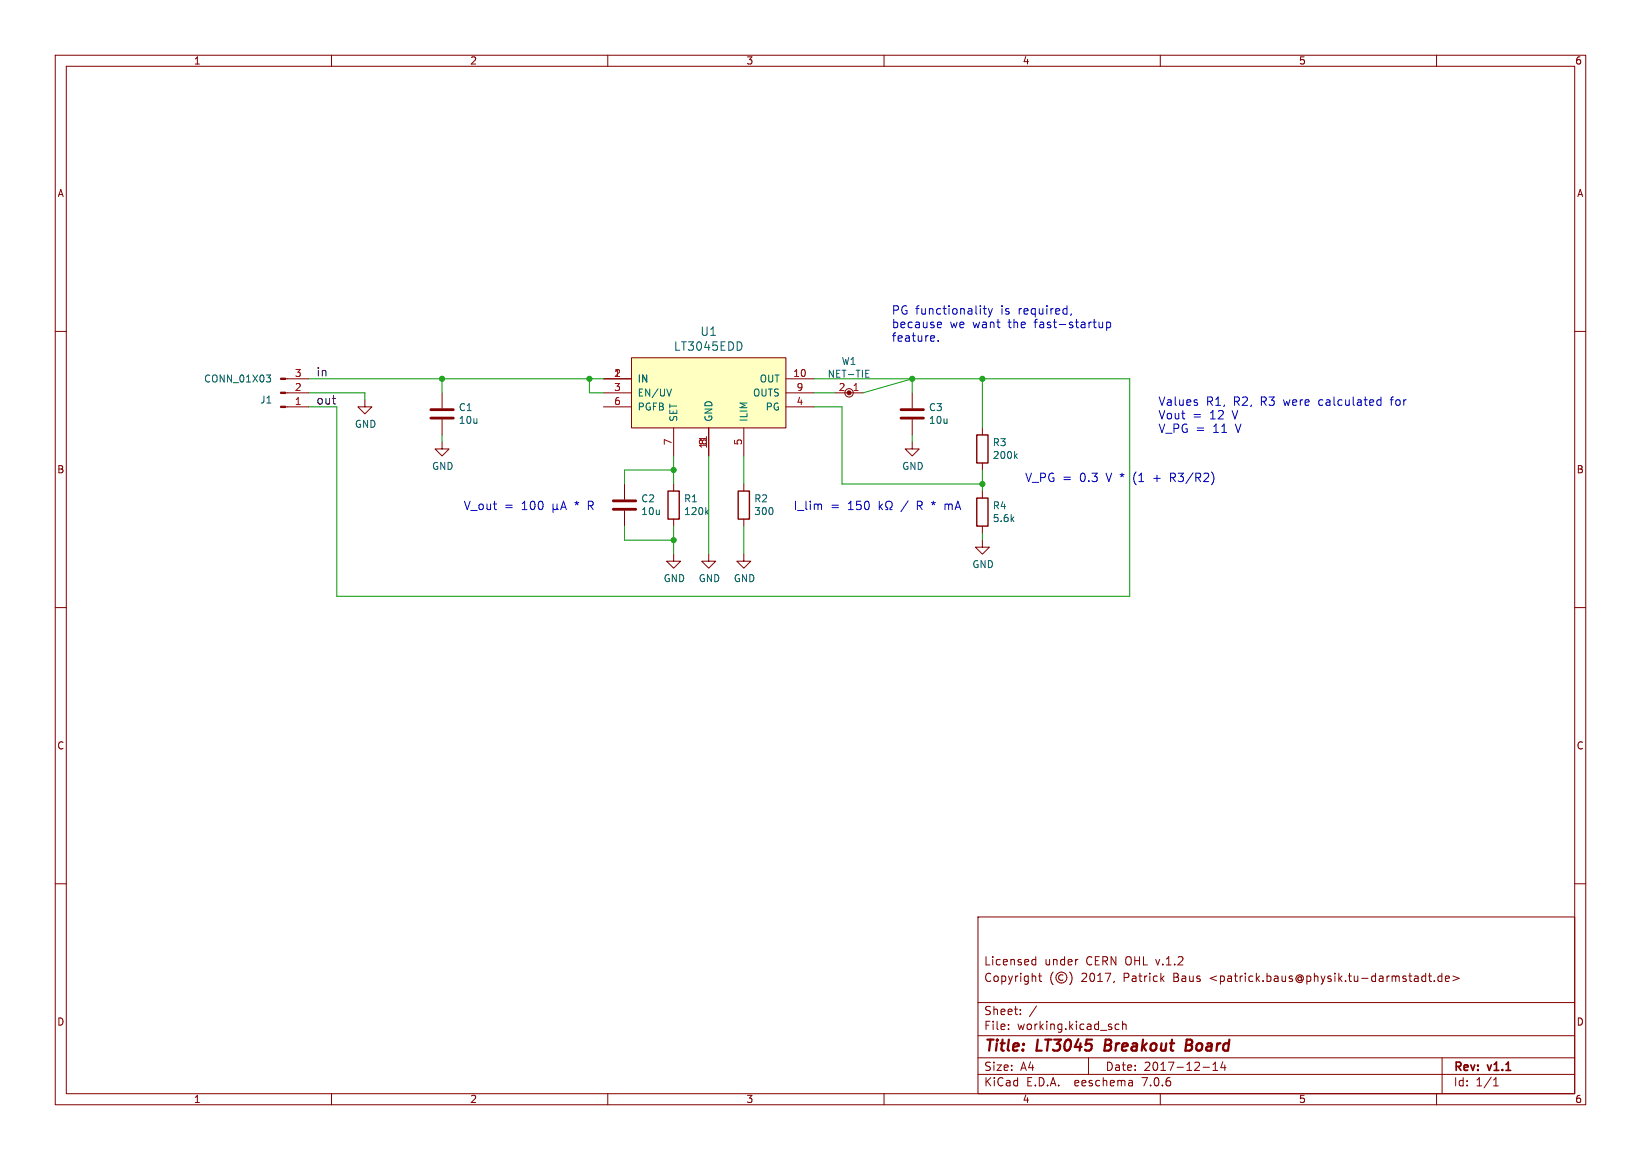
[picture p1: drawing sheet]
(kicad_sch (version 20230121) (generator eeschema)

 (paper "A4")

 (title_block
  (title "LT3045 Breakout Board")
  (date "2017-12-14")
  (rev "v1.1")
  (comment 1 "Copyright (©) 2017, Patrick Baus <patrick.baus@physik.tu-darmstadt.de>")
  (comment 2 "Licensed under CERN OHL v.1.2"))

 (lib_symbols
  (symbol "LT3045_breakout-rescue:C" (pin_numbers hide) (pin_names (offset 0.254)) (in_bom yes) (on_board yes)
   (property "Reference" "C" (at 0.635 2.54 0) (effects (font (size 1.27 1.27)) (justify left)))
   (property "Value" "C" (at 0.635 -2.54 0) (effects (font (size 1.27 1.27)) (justify left)))
   (property "Footprint" "" (at 0.9652 -3.81 0) (effects (font (size 1.27 1.27)) hide))
   (property "Datasheet" "" (at 0 0 0) (effects (font (size 1.27 1.27)) hide))
   (symbol "C_0_1"
    (polyline (pts (xy -2.032 -0.762) (xy 2.032 -0.762)) (stroke (width 0.508) (type solid)) (fill (type none)))
    (polyline (pts (xy -2.032 0.762) (xy 2.032 0.762)) (stroke (width 0.508) (type solid)) (fill (type none))))
   (symbol "C_1_1"
    (pin passive line (at 0 3.81 270) (length 2.794) (name "~" (effects (font (size 1.27 1.27)))) (number "1" (effects (font (size 1.27 1.27)))))
    (pin passive line (at 0 -3.81 90) (length 2.794) (name "~" (effects (font (size 1.27 1.27)))) (number "2" (effects (font (size 1.27 1.27)))))))
  (symbol "LT3045_breakout-rescue:Conn_01x03_Male" (pin_names (offset 1.016) hide) (in_bom yes) (on_board yes)
   (property "Reference" "J" (at 0 5.08 0) (effects (font (size 1.27 1.27))))
   (property "Value" "Conn_01x03_Male" (at 0 -5.08 0) (effects (font (size 1.27 1.27))))
   (property "Footprint" "" (at 0 0 0) (effects (font (size 1.27 1.27)) hide))
   (property "Datasheet" "" (at 0 0 0) (effects (font (size 1.27 1.27)) hide))
   (symbol "Conn_01x03_Male_1_1"
    (polyline (pts (xy 1.27 -2.54) (xy 0.8636 -2.54)) (stroke (width 0.1524) (type solid)) (fill (type none)))
    (polyline (pts (xy 1.27 0) (xy 0.8636 0)) (stroke (width 0.1524) (type solid)) (fill (type none)))
    (polyline (pts (xy 1.27 2.54) (xy 0.8636 2.54)) (stroke (width 0.1524) (type solid)) (fill (type none)))
    (rectangle (start 0.8636 -2.413) (end 0 -2.667) (stroke (width 0.1524) (type solid)) (fill (type outline)))
    (rectangle (start 0.8636 0.127) (end 0 -0.127) (stroke (width 0.1524) (type solid)) (fill (type outline)))
    (rectangle (start 0.8636 2.667) (end 0 2.413) (stroke (width 0.1524) (type solid)) (fill (type outline)))
    (pin passive line (at 5.08 2.54 180) (length 3.81) (name "Pin_1" (effects (font (size 1.27 1.27)))) (number "1" (effects (font (size 1.27 1.27)))))
    (pin passive line (at 5.08 0 180) (length 3.81) (name "Pin_2" (effects (font (size 1.27 1.27)))) (number "2" (effects (font (size 1.27 1.27)))))
    (pin passive line (at 5.08 -2.54 180) (length 3.81) (name "Pin_3" (effects (font (size 1.27 1.27)))) (number "3" (effects (font (size 1.27 1.27)))))))
  (symbol "LT3045_breakout-rescue:GND" (power) (pin_names (offset 0)) (in_bom yes) (on_board yes)
   (property "Reference" "#PWR" (at 0 -6.35 0) (effects (font (size 1.27 1.27)) hide))
   (property "Value" "GND" (at 0 -3.81 0) (effects (font (size 1.27 1.27))))
   (property "Footprint" "" (at 0 0 0) (effects (font (size 1.27 1.27)) hide))
   (property "Datasheet" "" (at 0 0 0) (effects (font (size 1.27 1.27)) hide))
   (symbol "GND_0_1"
    (polyline (pts (xy 0 0) (xy 0 -1.27) (xy 1.27 -1.27) (xy 0 -2.54) (xy -1.27 -1.27) (xy 0 -1.27)) (stroke (width 0) (type solid)) (fill (type none))))
   (symbol "GND_1_1"
    (pin power_in line (at 0 0 270) (length 0) hide (name "GND" (effects (font (size 1.27 1.27)))) (number "1" (effects (font (size 1.27 1.27)))))))
  (symbol "LT3045_breakout-rescue:LT3045EDD" (pin_names (offset 1.016)) (in_bom yes) (on_board yes)
   (property "Reference" "U" (at 0 8.89 0) (effects (font (size 1.524 1.524))))
   (property "Value" "LT3045EDD" (at 10.16 8.89 0) (effects (font (size 1.524 1.524))))
   (property "Footprint" "Housings_DFN_QFN:DFN-10-1EP_3x3mm_Pitch0.5mm" (at 0 12.7 0) (effects (font (size 1.524 1.524)) hide))
   (property "Datasheet" "" (at 0 8.89 0) (effects (font (size 1.524 1.524)) hide))
   (property "MFN" "Linear Technology" (at 19.05 -8.89 0) (effects (font (size 1.524 1.524)) hide))
   (property "MFP" "LT3045EDD" (at 15.24 -12.7 0) (effects (font (size 1.524 1.524)) hide))
   (symbol "LT3045EDD_0_1"
    (rectangle (start -13.97 6.35) (end 13.97 -6.35) (stroke (width 0) (type solid)) (fill (type background))))
   (symbol "LT3045EDD_1_1"
    (pin power_in line (at -19.05 2.54 0) (length 5.08) (name "IN" (effects (font (size 1.27 1.27)))) (number "1" (effects (font (size 1.27 1.27)))))
    (pin power_out line (at 19.05 2.54 180) (length 5.08) (name "OUT" (effects (font (size 1.27 1.27)))) (number "10" (effects (font (size 1.27 1.27)))))
    (pin power_in line (at 0 -11.43 90) (length 5.08) (name "~" (effects (font (size 1.27 1.27)))) (number "11" (effects (font (size 1.27 1.27)))))
    (pin power_in line (at -19.05 2.54 0) (length 5.08) (name "IN" (effects (font (size 1.27 1.27)))) (number "2" (effects (font (size 1.27 1.27)))))
    (pin input line (at -19.05 0 0) (length 5.08) (name "EN/UV" (effects (font (size 1.27 1.27)))) (number "3" (effects (font (size 1.27 1.27)))))
    (pin output line (at 19.05 -2.54 180) (length 5.08) (name "PG" (effects (font (size 1.27 1.27)))) (number "4" (effects (font (size 1.27 1.27)))))
    (pin input line (at 6.35 -11.43 90) (length 5.08) (name "ILIM" (effects (font (size 1.27 1.27)))) (number "5" (effects (font (size 1.27 1.27)))))
    (pin input line (at -19.05 -2.54 0) (length 5.08) (name "PGFB" (effects (font (size 1.27 1.27)))) (number "6" (effects (font (size 1.27 1.27)))))
    (pin input line (at -6.35 -11.43 90) (length 5.08) (name "SET" (effects (font (size 1.27 1.27)))) (number "7" (effects (font (size 1.27 1.27)))))
    (pin power_in line (at 0 -11.43 90) (length 5.08) (name "GND" (effects (font (size 1.27 1.27)))) (number "8" (effects (font (size 1.27 1.27)))))
    (pin input line (at 19.05 0 180) (length 5.08) (name "OUTS" (effects (font (size 1.27 1.27)))) (number "9" (effects (font (size 1.27 1.27)))))))
  (symbol "LT3045_breakout-rescue:NET-TIE" (pin_names (offset 1.016)) (in_bom yes) (on_board yes)
   (property "Reference" "W" (at 0 6.35 0) (effects (font (size 1.27 1.27))))
   (property "Value" "NET-TIE" (at 0 3.81 0) (effects (font (size 1.27 1.27))))
   (property "Footprint" "" (at 0 -2.54 0) (effects (font (size 1.27 1.27)) hide))
   (property "Datasheet" "" (at 0 0 0) (effects (font (size 1.524 1.524))))
   (property "ki_locked" "" (at 0 0 0) (effects (font (size 1.27 1.27))))
   (symbol "NET-TIE_0_1"
    (circle (center 0 0) (radius 0.3556) (stroke (width 0) (type solid)) (fill (type outline)))
    (circle (center 0 0) (radius 0.762) (stroke (width 0) (type solid)) (fill (type none))))
   (symbol "NET-TIE_1_1"
    (pin passive line (at -2.54 0 0) (length 2.54) (name "~" (effects (font (size 1.27 1.27)))) (number "1" (effects (font (size 1.27 1.27)))))
    (pin passive line (at 2.54 0 180) (length 2.54) (name "~" (effects (font (size 1.27 1.27)))) (number "2" (effects (font (size 1.27 1.27)))))))
  (symbol "LT3045_breakout-rescue:R" (pin_numbers hide) (pin_names (offset 0)) (in_bom yes) (on_board yes)
   (property "Reference" "R" (at 2.032 0 90) (effects (font (size 1.27 1.27))))
   (property "Value" "R" (at 0 0 90) (effects (font (size 1.27 1.27))))
   (property "Footprint" "" (at -1.778 0 90) (effects (font (size 1.27 1.27)) hide))
   (property "Datasheet" "" (at 0 0 0) (effects (font (size 1.27 1.27)) hide))
   (symbol "R_0_1"
    (rectangle (start -1.016 -2.54) (end 1.016 2.54) (stroke (width 0.254) (type solid)) (fill (type none))))
   (symbol "R_1_1"
    (pin passive line (at 0 3.81 270) (length 1.27) (name "~" (effects (font (size 1.27 1.27)))) (number "1" (effects (font (size 1.27 1.27)))))
    (pin passive line (at 0 -3.81 90) (length 1.27) (name "~" (effects (font (size 1.27 1.27)))) (number "2" (effects (font (size 1.27 1.27))))))))

 (junction (at 177.8 68.58) (diameter 0) (color 0 0 0 0))
 (junction (at 177.8 87.63) (diameter 0) (color 0 0 0 0))
 (junction (at 165.1 68.58) (diameter 0) (color 0 0 0 0))
 (junction (at 106.68 68.58) (diameter 0) (color 0 0 0 0))
 (junction (at 121.92 85.09) (diameter 0) (color 0 0 0 0))
 (junction (at 121.92 97.79) (diameter 0) (color 0 0 0 0))
 (junction (at 80.01 68.58) (diameter 0) (color 0 0 0 0))

 (wire (pts (xy 165.1 68.58) (xy 156.21 71.12)) (stroke (width 0) (type default)))
 (wire (pts (xy 121.92 85.09) (xy 113.03 85.09)) (stroke (width 0) (type default)))
 (wire (pts (xy 134.62 87.63) (xy 134.62 82.55)) (stroke (width 0) (type default)))
 (wire (pts (xy 121.92 85.09) (xy 121.92 87.63)) (stroke (width 0) (type default)))
 (wire (pts (xy 165.1 68.58) (xy 177.8 68.58)) (stroke (width 0) (type default)))
 (wire (pts (xy 80.01 68.58) (xy 106.68 68.58)) (stroke (width 0) (type default)))
 (wire (pts (xy 55.88 71.12) (xy 66.04 71.12)) (stroke (width 0) (type default)))
 (wire (pts (xy 66.04 71.12) (xy 66.04 72.39)) (stroke (width 0) (type default)))
 (wire (pts (xy 147.32 68.58) (xy 165.1 68.58)) (stroke (width 0) (type default)))
 (wire (pts (xy 60.96 73.66) (xy 60.96 107.95)) (stroke (width 0) (type default)))
 (wire (pts (xy 106.68 68.58) (xy 109.22 68.58)) (stroke (width 0) (type default)))
 (wire (pts (xy 106.68 71.12) (xy 106.68 68.58)) (stroke (width 0) (type default)))
 (wire (pts (xy 134.62 100.33) (xy 134.62 95.25)) (stroke (width 0) (type default)))
 (wire (pts (xy 177.8 68.58) (xy 177.8 77.47)) (stroke (width 0) (type default)))
 (wire (pts (xy 80.01 80.01) (xy 80.01 78.74)) (stroke (width 0) (type default)))
 (wire (pts (xy 177.8 68.58) (xy 204.47 68.58)) (stroke (width 0) (type default)))
 (wire (pts (xy 165.1 78.74) (xy 165.1 80.01)) (stroke (width 0) (type default)))
 (wire (pts (xy 121.92 82.55) (xy 121.92 85.09)) (stroke (width 0) (type default)))
 (wire (pts (xy 147.32 73.66) (xy 152.4 73.66)) (stroke (width 0) (type default)))
 (wire (pts (xy 121.92 97.79) (xy 121.92 100.33)) (stroke (width 0) (type default)))
 (wire (pts (xy 204.47 107.95) (xy 204.47 68.58)) (stroke (width 0) (type default)))
 (wire (pts (xy 152.4 73.66) (xy 152.4 87.63)) (stroke (width 0) (type default)))
 (wire (pts (xy 177.8 97.79) (xy 177.8 96.52)) (stroke (width 0) (type default)))
 (wire (pts (xy 80.01 71.12) (xy 80.01 68.58)) (stroke (width 0) (type default)))
 (wire (pts (xy 151.13 71.12) (xy 147.32 71.12)) (stroke (width 0) (type default)))
 (wire (pts (xy 177.8 87.63) (xy 177.8 88.9)) (stroke (width 0) (type default)))
 (wire (pts (xy 55.88 68.58) (xy 80.01 68.58)) (stroke (width 0) (type default)))
 (wire (pts (xy 121.92 95.25) (xy 121.92 97.79)) (stroke (width 0) (type default)))
 (wire (pts (xy 109.22 71.12) (xy 106.68 71.12)) (stroke (width 0) (type default)))
 (wire (pts (xy 165.1 68.58) (xy 165.1 71.12)) (stroke (width 0) (type default)))
 (wire (pts (xy 55.88 73.66) (xy 60.96 73.66)) (stroke (width 0) (type default)))
 (wire (pts (xy 113.03 97.79) (xy 121.92 97.79)) (stroke (width 0) (type default)))
 (wire (pts (xy 152.4 87.63) (xy 177.8 87.63)) (stroke (width 0) (type default)))
 (wire (pts (xy 60.96 107.95) (xy 204.47 107.95)) (stroke (width 0) (type default)))
 (wire (pts (xy 113.03 85.09) (xy 113.03 87.63)) (stroke (width 0) (type default)))
 (wire (pts (xy 113.03 95.25) (xy 113.03 97.79)) (stroke (width 0) (type default)))
 (wire (pts (xy 177.8 85.09) (xy 177.8 87.63)) (stroke (width 0) (type default)))
 (wire (pts (xy 128.27 82.55) (xy 128.27 100.33)) (stroke (width 0) (type default)))

 (text "PG functionality is required,\nbecause we want the fast-startup\nfeature." (at 161.29 62.23 0) (effects (font (size 1.524 1.524)) (justify left bottom)))
 (text "V_out = 100 µA * R" (at 83.82 92.71 0) (effects (font (size 1.524 1.524)) (justify left bottom)))
 (text "V_PG = 0.3 V * (1 + R3/R2)" (at 185.42 87.63 0) (effects (font (size 1.524 1.524)) (justify left bottom)))
 (text "Values R1, R2, R3 were calculated for\nVout = 12 V\nV_PG = 11 V" (at 209.55 78.74 0) (effects (font (size 1.524 1.524)) (justify left bottom)))
 (text "I_lim = 150 kΩ / R * mA" (at 143.51 92.71 0) (effects (font (size 1.524 1.524)) (justify left bottom)))

 (label "in" (at 57.15 68.58 0) (effects (font (size 1.524 1.524)) (justify left bottom)))
 (label "out" (at 57.15 73.66 0) (effects (font (size 1.524 1.524)) (justify left bottom)))

 (symbol (lib_id "LT3045_breakout-rescue:Conn_01x03_Male") (at 50.8 71.12 0) (mirror x) (unit 1) (in_bom yes) (on_board yes) (dnp no)
  (property "Reference" "J1" (at 46.99 72.39 0) (effects (font (size 1.27 1.27)) (justify left)))
  (property "Value" "CONN_01X03" (at 36.83 68.58 0) (effects (font (size 1.27 1.27)) (justify left)))
  (property "Footprint" "Pin_Headers:Pin_Header_Angled_1x03_Pitch2.54mm" (at 50.8 71.12 0) (effects (font (size 1.27 1.27)) hide))
  (property "Datasheet" "" (at 50.8 71.12 0) (effects (font (size 1.27 1.27)) hide))
  (property "MFN" "Amphenol" (at 50.8 71.12 0) (effects (font (size 1.524 1.524)) hide))
  (property "MFP" "68016-403HLF" (at 50.8 71.12 0) (effects (font (size 1.524 1.524)) hide)) (pin "1") (pin "2") (pin "3"))

 (symbol (lib_id "LT3045_breakout-rescue:GND") (at 66.04 72.39 0) (unit 1) (in_bom yes) (on_board yes) (dnp no)
  (property "Reference" "#PWR01" (at 66.04 78.74 0) (effects (font (size 1.27 1.27)) hide))
  (property "Value" "GND" (at 66.167 76.7842 0) (effects (font (size 1.27 1.27))))
  (property "Footprint" "" (at 66.04 72.39 0) (effects (font (size 1.27 1.27)) hide))
  (property "Datasheet" "" (at 66.04 72.39 0) (effects (font (size 1.27 1.27)) hide)) (pin "1"))

 (symbol (lib_id "LT3045_breakout-rescue:LT3045EDD") (at 128.27 71.12 0) (unit 1) (in_bom yes) (on_board yes) (dnp no)
  (property "Reference" "U1" (at 128.27 60.0202 0) (effects (font (size 1.524 1.524))))
  (property "Value" "LT3045EDD" (at 128.27 62.7126 0) (effects (font (size 1.524 1.524))))
  (property "Footprint" "Housings_DFN_QFN:DFN-10-1EP_3x3mm_Pitch0.5mm" (at 128.27 58.42 0) (effects (font (size 1.524 1.524)) hide))
  (property "Datasheet" "" (at 128.27 62.23 0) (effects (font (size 1.524 1.524)) hide))
  (property "MFN" "Linear Technology" (at 147.32 80.01 0) (effects (font (size 1.524 1.524)) hide))
  (property "MFP" "LT3045EDD" (at 143.51 83.82 0) (effects (font (size 1.524 1.524)) hide)) (pin "1") (pin "10") (pin "11") (pin "2") (pin "3") (pin "4") (pin "5") (pin "6") (pin "7") (pin "8") (pin "9"))

 (symbol (lib_id "LT3045_breakout-rescue:R") (at 121.92 91.44 0) (unit 1) (in_bom yes) (on_board yes) (dnp no)
  (property "Reference" "R1" (at 123.698 90.2716 0) (effects (font (size 1.27 1.27)) (justify left)))
  (property "Value" "120k" (at 123.698 92.583 0) (effects (font (size 1.27 1.27)) (justify left)))
  (property "Footprint" "Resistors_SMD:R_0603" (at 120.142 91.44 90) (effects (font (size 1.27 1.27)) hide))
  (property "Datasheet" "" (at 121.92 91.44 0) (effects (font (size 1.27 1.27)) hide))
  (property "MFN" "Susumu" (at 121.92 91.44 0) (effects (font (size 1.524 1.524)) hide))
  (property "MFP" "RR0816P-124-D" (at 121.92 91.44 0) (effects (font (size 1.524 1.524)) hide)) (pin "1") (pin "2"))

 (symbol (lib_id "LT3045_breakout-rescue:GND") (at 121.92 100.33 0) (unit 1) (in_bom yes) (on_board yes) (dnp no)
  (property "Reference" "#PWR02" (at 121.92 106.68 0) (effects (font (size 1.27 1.27)) hide))
  (property "Value" "GND" (at 122.047 104.7242 0) (effects (font (size 1.27 1.27))))
  (property "Footprint" "" (at 121.92 100.33 0) (effects (font (size 1.27 1.27)) hide))
  (property "Datasheet" "" (at 121.92 100.33 0) (effects (font (size 1.27 1.27)) hide)) (pin "1"))

 (symbol (lib_id "LT3045_breakout-rescue:GND") (at 128.27 100.33 0) (unit 1) (in_bom yes) (on_board yes) (dnp no)
  (property "Reference" "#PWR03" (at 128.27 106.68 0) (effects (font (size 1.27 1.27)) hide))
  (property "Value" "GND" (at 128.397 104.7242 0) (effects (font (size 1.27 1.27))))
  (property "Footprint" "" (at 128.27 100.33 0) (effects (font (size 1.27 1.27)) hide))
  (property "Datasheet" "" (at 128.27 100.33 0) (effects (font (size 1.27 1.27)) hide)) (pin "1"))

 (symbol (lib_id "LT3045_breakout-rescue:R") (at 134.62 91.44 0) (unit 1) (in_bom yes) (on_board yes) (dnp no)
  (property "Reference" "R2" (at 136.398 90.2716 0) (effects (font (size 1.27 1.27)) (justify left)))
  (property "Value" "300" (at 136.398 92.583 0) (effects (font (size 1.27 1.27)) (justify left)))
  (property "Footprint" "Resistors_SMD:R_0603" (at 132.842 91.44 90) (effects (font (size 1.27 1.27)) hide))
  (property "Datasheet" "" (at 134.62 91.44 0) (effects (font (size 1.27 1.27)) hide))
  (property "MFN" "Susumu" (at 134.62 91.44 0) (effects (font (size 1.524 1.524)) hide))
  (property "MFP" "RR0816P-301-D" (at 134.62 91.44 0) (effects (font (size 1.524 1.524)) hide)) (pin "1") (pin "2"))

 (symbol (lib_id "LT3045_breakout-rescue:GND") (at 134.62 100.33 0) (unit 1) (in_bom yes) (on_board yes) (dnp no)
  (property "Reference" "#PWR04" (at 134.62 106.68 0) (effects (font (size 1.27 1.27)) hide))
  (property "Value" "GND" (at 134.747 104.7242 0) (effects (font (size 1.27 1.27))))
  (property "Footprint" "" (at 134.62 100.33 0) (effects (font (size 1.27 1.27)) hide))
  (property "Datasheet" "" (at 134.62 100.33 0) (effects (font (size 1.27 1.27)) hide)) (pin "1"))

 (symbol (lib_id "LT3045_breakout-rescue:NET-TIE") (at 153.67 71.12 0) (mirror y) (unit 1) (in_bom yes) (on_board yes) (dnp no)
  (property "Reference" "W1" (at 153.67 65.405 0) (effects (font (size 1.27 1.27))))
  (property "Value" "NET-TIE" (at 153.67 67.7164 0) (effects (font (size 1.27 1.27))))
  (property "Footprint" "Custom footprints:NET-TIE-0.15mm" (at 153.67 73.66 0) (effects (font (size 1.27 1.27)) hide))
  (property "Datasheet" "" (at 153.67 71.12 0) (effects (font (size 1.524 1.524)))) (pin "1") (pin "2"))

 (symbol (lib_id "LT3045_breakout-rescue:C") (at 165.1 74.93 0) (unit 1) (in_bom yes) (on_board yes) (dnp no)
  (property "Reference" "C3" (at 168.021 73.7616 0) (effects (font (size 1.27 1.27)) (justify left)))
  (property "Value" "10u" (at 168.021 76.073 0) (effects (font (size 1.27 1.27)) (justify left)))
  (property "Footprint" "Capacitors_SMD:C_0603" (at 166.0652 78.74 0) (effects (font (size 1.27 1.27)) hide))
  (property "Datasheet" "" (at 165.1 74.93 0) (effects (font (size 1.27 1.27)) hide))
  (property "MFN" "Murata" (at 165.1 74.93 0) (effects (font (size 1.524 1.524)) hide))
  (property "MFP" "GRM188R6YA106MA73D" (at 165.1 74.93 0) (effects (font (size 1.524 1.524)) hide))
  (property "Alternative" "GRM188R6YA475KE15D" (at 165.1 74.93 0) (effects (font (size 1.524 1.524)) hide)) (pin "1") (pin "2"))

 (symbol (lib_id "LT3045_breakout-rescue:R") (at 177.8 81.28 0) (unit 1) (in_bom yes) (on_board yes) (dnp no)
  (property "Reference" "R3" (at 179.578 80.1116 0) (effects (font (size 1.27 1.27)) (justify left)))
  (property "Value" "200k" (at 179.578 82.423 0) (effects (font (size 1.27 1.27)) (justify left)))
  (property "Footprint" "Resistors_SMD:R_0402" (at 176.022 81.28 90) (effects (font (size 1.27 1.27)) hide))
  (property "Datasheet" "" (at 177.8 81.28 0) (effects (font (size 1.27 1.27)) hide))
  (property "MFN" "Vishay" (at 177.8 81.28 0) (effects (font (size 1.524 1.524)) hide))
  (property "MFP" "MCS04020C2003FE000" (at 177.8 81.28 0) (effects (font (size 1.524 1.524)) hide)) (pin "1") (pin "2"))

 (symbol (lib_id "LT3045_breakout-rescue:R") (at 177.8 92.71 0) (unit 1) (in_bom yes) (on_board yes) (dnp no)
  (property "Reference" "R4" (at 179.578 91.5416 0) (effects (font (size 1.27 1.27)) (justify left)))
  (property "Value" "5.6k" (at 179.578 93.853 0) (effects (font (size 1.27 1.27)) (justify left)))
  (property "Footprint" "Resistors_SMD:R_0402" (at 176.022 92.71 90) (effects (font (size 1.27 1.27)) hide))
  (property "Datasheet" "" (at 177.8 92.71 0) (effects (font (size 1.27 1.27)) hide))
  (property "MFN" "Susumu" (at 177.8 92.71 0) (effects (font (size 1.524 1.524)) hide))
  (property "MFP" "RR0510P-562-D" (at 177.8 92.71 0) (effects (font (size 1.524 1.524)) hide)) (pin "1") (pin "2"))

 (symbol (lib_id "LT3045_breakout-rescue:GND") (at 165.1 80.01 0) (unit 1) (in_bom yes) (on_board yes) (dnp no)
  (property "Reference" "#PWR05" (at 165.1 86.36 0) (effects (font (size 1.27 1.27)) hide))
  (property "Value" "GND" (at 165.227 84.4042 0) (effects (font (size 1.27 1.27))))
  (property "Footprint" "" (at 165.1 80.01 0) (effects (font (size 1.27 1.27)) hide))
  (property "Datasheet" "" (at 165.1 80.01 0) (effects (font (size 1.27 1.27)) hide)) (pin "1"))

 (symbol (lib_id "LT3045_breakout-rescue:GND") (at 177.8 97.79 0) (unit 1) (in_bom yes) (on_board yes) (dnp no)
  (property "Reference" "#PWR07" (at 177.8 104.14 0) (effects (font (size 1.27 1.27)) hide))
  (property "Value" "GND" (at 177.927 102.1842 0) (effects (font (size 1.27 1.27))))
  (property "Footprint" "" (at 177.8 97.79 0) (effects (font (size 1.27 1.27)) hide))
  (property "Datasheet" "" (at 177.8 97.79 0) (effects (font (size 1.27 1.27)) hide)) (pin "1"))

 (symbol (lib_id "LT3045_breakout-rescue:C") (at 80.01 74.93 0) (unit 1) (in_bom yes) (on_board yes) (dnp no)
  (property "Reference" "C1" (at 82.931 73.7616 0) (effects (font (size 1.27 1.27)) (justify left)))
  (property "Value" "10u" (at 82.931 76.073 0) (effects (font (size 1.27 1.27)) (justify left)))
  (property "Footprint" "Capacitors_SMD:C_0603" (at 80.9752 78.74 0) (effects (font (size 1.27 1.27)) hide))
  (property "Datasheet" "" (at 80.01 74.93 0) (effects (font (size 1.27 1.27)) hide))
  (property "MFN" "Murata" (at 80.01 74.93 0) (effects (font (size 1.524 1.524)) hide))
  (property "MFP" "GRM188R6YA106MA73D" (at 80.01 74.93 0) (effects (font (size 1.524 1.524)) hide))
  (property "Alternative" "GRM188R6YA475KE15D" (at 80.01 74.93 0) (effects (font (size 1.524 1.524)) hide)) (pin "1") (pin "2"))

 (symbol (lib_id "LT3045_breakout-rescue:GND") (at 80.01 80.01 0) (unit 1) (in_bom yes) (on_board yes) (dnp no)
  (property "Reference" "#PWR06" (at 80.01 86.36 0) (effects (font (size 1.27 1.27)) hide))
  (property "Value" "GND" (at 80.137 84.4042 0) (effects (font (size 1.27 1.27))))
  (property "Footprint" "" (at 80.01 80.01 0) (effects (font (size 1.27 1.27)) hide))
  (property "Datasheet" "" (at 80.01 80.01 0) (effects (font (size 1.27 1.27)) hide)) (pin "1"))

 (symbol (lib_id "LT3045_breakout-rescue:C") (at 113.03 91.44 0) (unit 1) (in_bom yes) (on_board yes) (dnp no)
  (property "Reference" "C2" (at 115.951 90.2716 0) (effects (font (size 1.27 1.27)) (justify left)))
  (property "Value" "10u" (at 115.951 92.583 0) (effects (font (size 1.27 1.27)) (justify left)))
  (property "Footprint" "Capacitors_SMD:C_0603" (at 113.9952 95.25 0) (effects (font (size 1.27 1.27)) hide))
  (property "Datasheet" "" (at 113.03 91.44 0) (effects (font (size 1.27 1.27)) hide))
  (property "MFN" "Murata" (at 113.03 91.44 0) (effects (font (size 1.524 1.524)) hide))
  (property "MFP" "GRM188R6YA106MA73D" (at 113.03 91.44 0) (effects (font (size 1.524 1.524)) hide))
  (property "Alternative" "GRM188R6YA475KE15D" (at 113.03 91.44 0) (effects (font (size 1.524 1.524)) hide)) (pin "1") (pin "2"))

 (sheet_instances (path "" (page "1"))))
